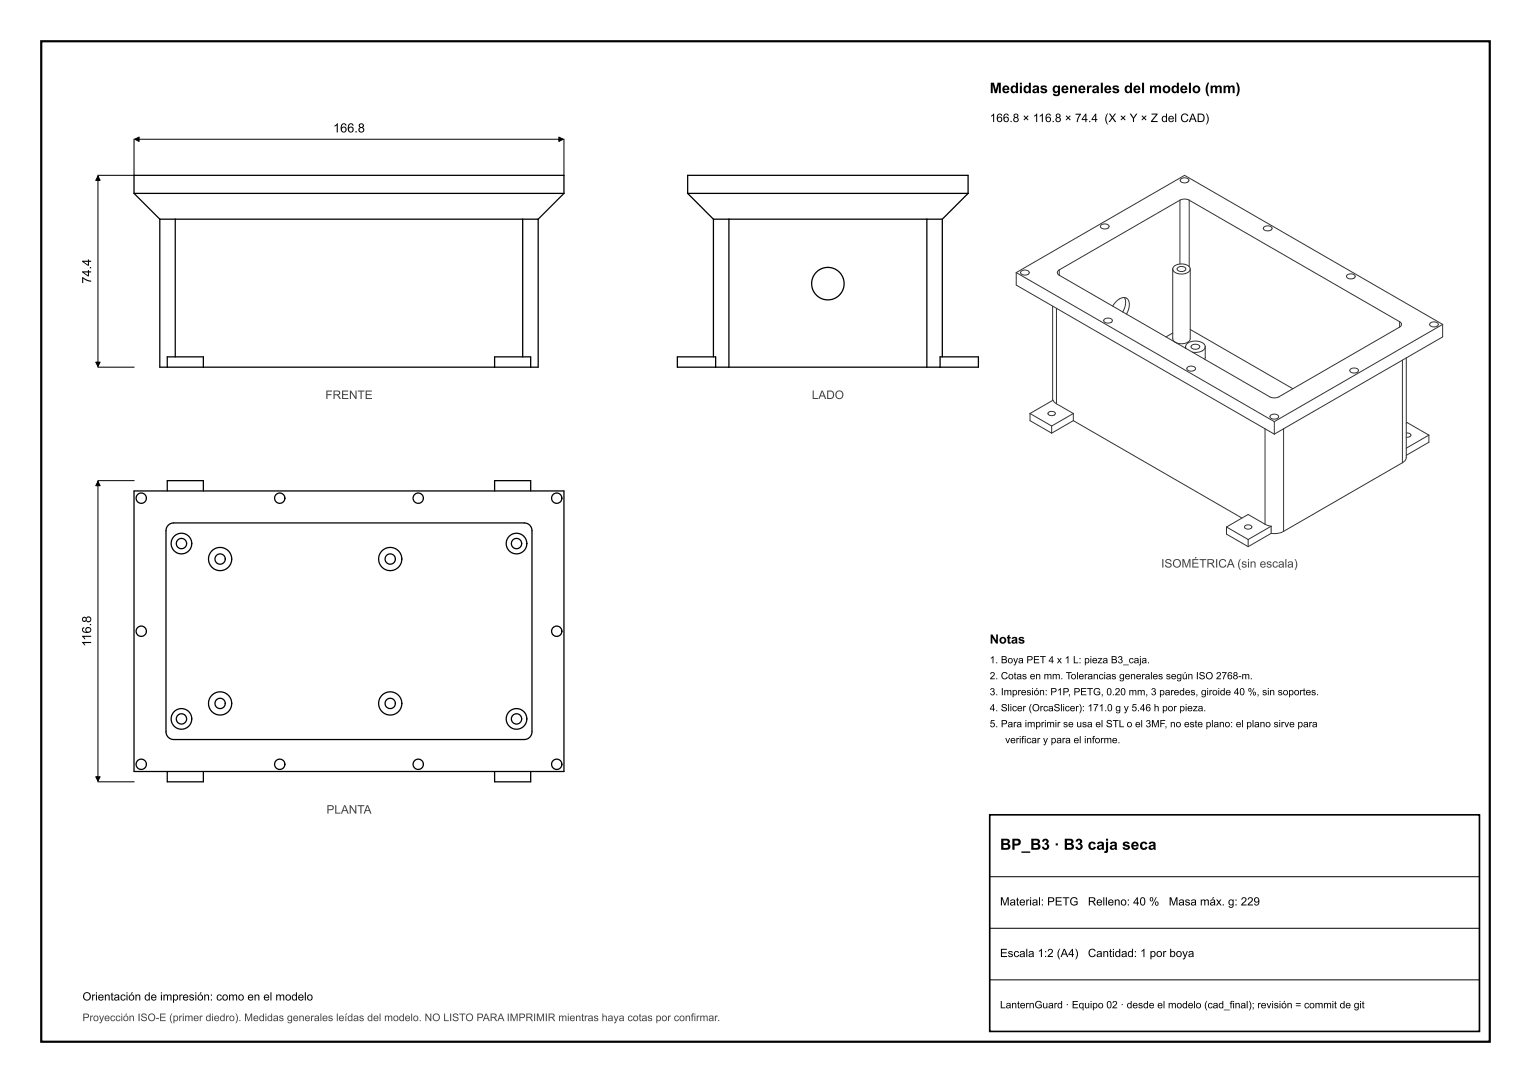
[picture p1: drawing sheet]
<svg xmlns="http://www.w3.org/2000/svg" width="297mm" height="210mm" viewBox="0 0 297 210" stroke-linecap="round" stroke-linejoin="round" font-family="sans-serif">
<path d="M8 8h281v194h-281z" fill="none" stroke="#000" stroke-width=".42"/>
<path d="M192 158h95v42h-95z" fill="none" stroke="#000" stroke-width=".32"/>
<g fill="none" stroke="#000" stroke-width=".25">
<path d="M26 37.5l5 5M26 37.5h83.4M26 37.5v-3.5h83.4v3.5M109.4 37.5l-5 5M133.4 37.5h54.4M133.4 37.5l5 5M133.4 37.5v-3.5h54.4v3.5M187.8 37.5l-5 5M31 42.5v28.7h1.5M31 42.5h3M34 42.5h67.4M34 42.5v26.7"/>
<path d="M101.4 42.5h3M101.4 42.5v26.7M104.4 42.5v28.7h-1.4M138.4 42.5v26.7M138.4 42.5h3M141.4 42.5h38.4M141.4 42.5v28.7M179.8 42.5h3M179.8 42.5v28.7M182.8 42.5v26.7M32.5 71.2h7M32.5 71.2v-2h7v2"/>
<path d="M39.5 71.2h56.5M96 71.2h7M96 71.2v-2h7v2M131.4 69.2h7.4v2h-7.4zM138.8 71.2h2.6M141.4 71.2h38.4M179.8 71.2h2.6M182.4 69.2h7.4v2h-7.4zM26 95.2h83.4v54.4h-83.4zM32.5 95.2v-2h7v2M96 95.2v-2h7v2M32.6 101.8l.5-.3 .6-.1h67.4a1.72 1.72 0 0 1 2.1 2.2v37.3a2.08 2.08 0 0 1-.7 2.3l-.8 .2h-67.4a1.72 1.72 0 0 1-2.1-2.2v-37.3a2.42 2.42 0 0 1 .4-2.1z"/>
<path d="M32.5 149.6v2h7v-2M96 149.6v2h7v-2"/>
<circle cx="160.6" cy="55" r="3.2"/>
<circle cx="27.4" cy="96.6" r="1"/>
<circle cx="54.3" cy="96.6" r="1"/>
<circle cx="81.1" cy="96.6" r="1"/>
<circle cx="108" cy="96.6" r="1"/>
<circle cx="35.2" cy="105.4" r="2"/>
<circle cx="35.2" cy="105.4" r="1"/>
<circle cx="42.7" cy="108.4" r="2.25"/>
<circle cx="42.7" cy="108.4" r="1"/>
<circle cx="75.7" cy="108.4" r="2.25"/>
<circle cx="75.7" cy="108.4" r="1"/>
<circle cx="100.2" cy="105.4" r="2"/>
<circle cx="100.2" cy="105.4" r="1"/>
<circle cx="27.4" cy="122.4" r="1"/>
<circle cx="35.2" cy="139.4" r="1"/>
<circle cx="35.2" cy="139.4" r="2"/>
<circle cx="42.7" cy="136.4" r="2.25"/>
<circle cx="42.7" cy="136.4" r="1"/>
<circle cx="75.7" cy="136.4" r="2.25"/>
<circle cx="75.7" cy="136.4" r="1"/>
<circle cx="100.2" cy="139.4" r="2"/>
<circle cx="100.2" cy="139.4" r="1"/>
<circle cx="108" cy="122.4" r="1"/>
<circle cx="27.4" cy="148.2" r="1"/>
<circle cx="54.3" cy="148.2" r="1"/>
<circle cx="81.1" cy="148.2" r="1"/>
<circle cx="108" cy="148.2" r="1"/>
</g>
<g fill="none" stroke="#333" stroke-width=".19">
<path d="M228.9 38.8l-23.4 13.5M228.9 38.8l.9-.2 .9 .2M228.9 38.8v12.4M229.1 34.7a1.07 1.07 0 0 1 1.5 .3 .98 .98 0 0 1-1.7 0zM230.7 38.8l40.8 23.6M230.7 38.8v12.9M197.1 52.9v2.4l50.1 28.9M197.1 52.9l32.7-18.9 50.1 28.9M197.1 52.9l50.1 28.9M198.1 52.6a1.07 1.07 0 0 1 1.6 .3 .98 .98 0 0 1-1.7 0zM204.2 59.4v18.2M204.9 59.8v18.5"/>
<path d="M205.5 53.4l40.1 23.1a2.42 2.42 0 0 0 3.3 0l22.6-13.1M205.5 52.3a.55 .55 0 0 0-.4 .6 .55 .55 0 0 0 .4 .5M205.5 52.3v1.1M213.6 43.6a1.07 1.07 0 0 1 1.6 .3 .98 .98 0 0 1-1.7 0zM215.9 59.4a2.64 2.64 0 0 1 2.5-1.7 1.92 1.92 0 0 1 .4 2.6l-.3 .6M218.1 57.7a2.96 2.96 0 0 1-.3 2.8M227.5 52.2v12.6a1.44 1.44 0 0 0 1.8 1.9 1.4 1.4 0 0 0 1.6-1.9v-12.6M227.5 52.2a1.9 1.9 0 0 0 2.4 .8 1.17 1.17 0 0 0 1-.8M227.5 52.2a1.87 1.87 0 0 1 2.3-.9 1.23 1.23 0 0 1 1.1 .9M228.5 51.9a1.07 1.07 0 0 1 1.5 .3 .98 .98 0 0 1-1.7 0zM245.2 44a1.07 1.07 0 0 1 1.6 .3 .98 .98 0 0 1-1.7 0zM261.4 53.3a1.07 1.07 0 0 1 1.5 .3 .98 .98 0 0 1-1.7 0z"/>
<path d="M204.9 78.3l-.6-.7-4.5 2.6M204.9 78.3l3.3 1.9M214.3 61.9a1.07 1.07 0 0 1 1.5 .3 .98 .98 0 0 1-1.7 0zM227.5 64.6l-1.3 .7M230 67.2a1.95 1.95 0 0 1 2.3-1l.5 .1a1.28 1.28 0 0 1 1 .9M230 67.2l.1 .4M230 67.2v.3M230.4 71.2a1.07 1.07 0 0 1 1.5 .3 .98 .98 0 0 1-1.7 0zM230.9 63.9l19.9 11.5M231.2 67a1.07 1.07 0 0 1 1.5 .2 .98 .98 0 0 1-1.7 0zM233.8 67.2l-.1 2.5M233.8 67.2a1.96 1.96 0 0 1-2.3 1.1h-.2"/>
<path d="M262 71.6a1.07 1.07 0 0 1 1.5 .2 .98 .98 0 0 1-1.7 0zM271.5 62.4a.55 .55 0 0 1 .4 .5 .55 .55 0 0 1-.4 .5M271.5 62.4v1M272.1 69.8v19.9M272.8 69.4v18.8a1.35 1.35 0 0 1-.7 1.5M277.5 62.6a1.07 1.07 0 0 1 1.5 .3 .98 .98 0 0 1-1.7 0zM279.9 62.9v1.6a.96 .96 0 0 1-.9 1.3l-31.8 18.4M279.9 62.9l-32.7 18.9M199.8 80.2v.6a.82 .82 0 0 0 .6 1.1l3.6 2.1M199.8 80.2l4.2 2.4M203.3 80a.89 .89 0 0 1 1.4 .2 .83 .83 0 0 1-1.4 0zM204 82.6v1.4"/>
<path d="M208.2 81.6l-4.2 2.4M208.2 81.6l32.7 18.9M208.2 80.2l-4.2 2.4M208.2 80.2v1.4M245.4 83.1v18.6M246.5 80.5a1.07 1.07 0 0 1 1.6 .3 .98 .98 0 0 1-1.7 0zM247.2 81.8v2.4M249 83.1v19.9M272.1 89.7l-23.1 13.3M272.8 82.1l.2-.2 4.2 2.5M272.8 84a.63 .63 0 0 1 .9 .5l-.3 .2-.6 .1M277.2 84.4v.6a.82 .82 0 0 1-.6 1.1l-3.8 2.2"/>
<path d="M277.2 84.4l-4.4 2.5M237.9 102.2v.6a.82 .82 0 0 0 .6 1.1l3.6 2.1M237.9 102.2l4.2 2.4M241.5 102a.89 .89 0 0 1 1.4 .2 .83 .83 0 0 1-1.5 0zM242.1 104.6v1.4M245.4 101.7l-2.6-1.5a.85 .85 0 0 0-1.2-.1l-3.7 2.1M245.4 101.7l1.2 .3M246.6 103.4l-4.5 2.6M246.6 102l-4.5 2.6M246.6 102v1.4M249 103l-1.1 .4h-1.3"/>
</g>
<path d="M19 34.1v37M26 27v7h-7M26.1 27h83.2M109.4 27v7M19 71.2h7M19 93.3v58.2M19 93.2h7M19 151.6h7M192 170h95M192 180h95M192 190h95" fill="none" stroke="#000" stroke-width=".19"/>
<path d="M19 34.1l.4 .9h-.8zM26.1 27l.9-.4v.8zM108.4 26.6l.9 .4-.9 .4zM18.6 70.2h.8l-.4 .9zM19 93.3l.4 .9h-.8zM18.6 150.6h.8l-.4 .9z" fill="#000" stroke="#000" stroke-width=".19"/>
<text font-size="3" x="194" y="164.8">BP_B3 · B3 caja seca</text>
<text font-size="2.8" x="192" y="18.1">Medidas generales del modelo (mm)</text>
<g font-size="2.5">
<text x="64.6" y="25.7">166.8</text>
<text x="17.7" y="55" transform="rotate(-90 17.7 55)">74.4</text>
<text x="17.7" y="125.4" transform="rotate(-90 17.7 125.4)">116.8</text>
<text x="192" y="124.8">Notas</text>
</g>
<text font-size="2.3" x="192" y="23.7">166.8 × 116.8 × 74.4 (X × Y × Z del CAD)</text>
<g font-size="2.3" fill="#444">
<text x="63.1" y="77.4">FRENTE</text>
<text x="157.5" y="77.4">LADO</text>
<text x="225.3" y="110.1">ISOMÉTRICA (sin escala)</text>
<text x="63.3" y="157.8">PLANTA</text>
</g>
<g font-size="2.2">
<text x="194" y="175.6">Material: PETG</text>
<text x="211" y="175.6">Relleno: 40 %</text>
<text x="226.7" y="175.6">Masa máx. g: 229</text>
<text x="194" y="185.6">Escala 1:2 (A4)</text>
<text x="211.1" y="185.6">Cantidad: 1 por boya</text>
<text x="16" y="194">Orientación de impresión: como en el modelo</text>
</g>
<text font-size="2" fill="#444" x="16" y="198">Proyección ISO-E (primer diedro). Medidas generales leídas del modelo. NO LISTO PARA IMPRIMIR mientras haya cotas por confirmar.</text>
<text font-size="2" x="194" y="195.5">LanternGuard · Equipo 02 · desde el modelo (cad_final); revisión = commit de git</text>
<g font-size="1.9">
<text x="192" y="128.6">1. Boya PET 4 x 1 L: pieza B3_caja.</text>
<text x="192" y="131.7">2. Cotas en mm. Tolerancias generales según ISO 2768-m.</text>
<text x="192" y="134.8">3. Impresión: P1P, PETG, 0.20 mm, 3 paredes, giroide 40 %, sin soportes.</text>
<text x="192" y="137.9">4. Slicer (OrcaSlicer): 171.0 g y 5.46 h por pieza.</text>
<text x="192" y="141">5. Para imprimir se usa el STL o el 3MF, no este plano: el plano sirve para</text>
<text x="195" y="144.1">verificar y para el informe.</text>
</g>
</svg>
